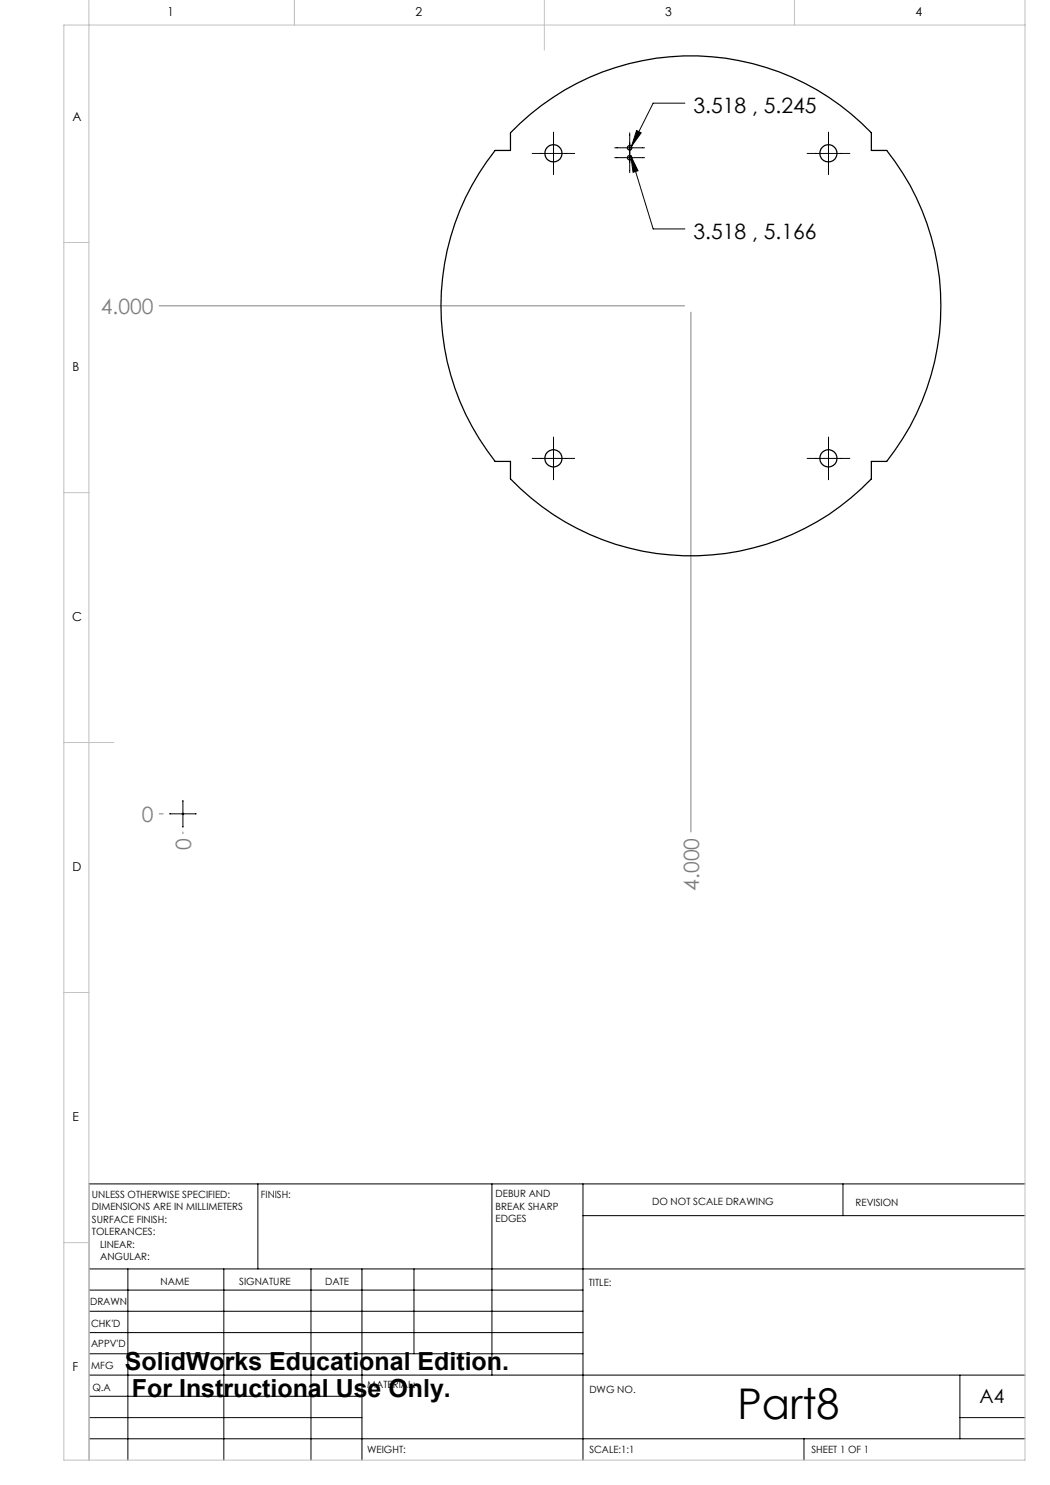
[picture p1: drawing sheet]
<svg xmlns="http://www.w3.org/2000/svg" width="210mm" height="297mm" viewBox="0 0 210 297" stroke-linecap="round" stroke-linejoin="round" font-family="sans-serif">
<g fill="none" stroke="#000" stroke-width=".2">
<path d="M106.4 30.7h8.5M110.7 26.4v8.5M122.9 31.5h6M122.9 29.6h6M125.9 26.6v7.9M126.2 31.1l4.4 14.7h6.4M126.2 31.1l1.4 3-1 .4zM127.3 26.1l.9 .5-1.9 2.7zM137 20.6h-6.4l-4.3 8.7M161.4 30.7h8.6M165.7 26.4v8.5M106.4 91.7h8.5"/>
<path d="M110.7 87.4v8.6M161.4 91.7h8.6M165.7 87.4v8.6M33.9 162.8h5.4M36.6 160.1v5.3M51.6 236.8v17M98.4 236.8v38.2M116.6 236.8v55.2M168.6 236.8v6.3M205 236.8h-187.2v55.2M17.8 253.8h187.2M17.8 258h98.8"/>
<path d="M25.6 253.8v38.2M44.8 253.8v38.2M62.2 253.8v38.2M72.4 253.8v38.2M82.8 253.8v17M116.6 243.1h88.4M17.8 270.8h98.8M17.8 266.5h98.8M17.8 262.3h98.8M17.8 279.3h54.6M17.8 275h187.2M192 275v12.8"/>
<path d="M17.8 287.8h187.2M17.8 283.5h54.6M160.8 287.8v4.2M192 283.5h13"/>
</g>
<path d="M31.9 61.2h105M138.2 62.4v104M31.9 162.8h.7M36.6 166.4v.3" fill="none" stroke="#808080" stroke-width=".2"/>
<path d="M17.8 0v292M58.9 0v5M108.9 0v10M158.9 0v5M205 0v292h-192.2v-287h192.2M12.8 48.5h5M12.8 98.5h5M12.8 148.5h10M12.8 198.5h5M12.8 248.5h5" fill="none" stroke="#c0c0c0" stroke-width=".2"/>
<path d="M127.3 26.1l.9 .5-1.9 2.7zM126.2 31.1l1.4 3-1 .4z" fill="#000"/>
<g fill="none" stroke="#000" stroke-width=".25">
<path d="M102.1 26.6a50 50 0 0 1 72.2 0v3.5h3a50.1 50.1 0 0 1 0 62.2h-3v3.5a50 50 0 0 1-72.2 0v-3.5h-3.1a50.1 50.1 0 0 1 0-62.2h3.1z"/>
<circle cx="110.7" cy="30.7" r="1.72"/>
<circle cx="125.9" cy="31.6" r=".44"/>
<circle cx="125.9" cy="29.5" r=".43"/>
<circle cx="165.7" cy="30.7" r="1.72"/>
<circle cx="110.7" cy="91.7" r="1.74"/>
<circle cx="165.7" cy="91.7" r="1.74"/>
<circle cx="36.6" cy="162.8" r=".13"/>
</g>
<text font-size="8.5" x="147.5" y="283.7">Part8</text>
<g font-size="5">
<text x="25" y="273.9">SolidWorks Educational Edition.</text>
<text x="26.4" y="279.4">For Instructional Use Only.</text>
</g>
<g font-size="4.2">
<text x="138.7" y="22.7">3.518 , 5.245</text>
<text x="138.7" y="47.9">3.518 , 5.166</text>
</g>
<g font-size="4.2" fill="#808080">
<text x="20.2" y="62.8">4.000</text>
<text x="28.4" y="164.4">0</text>
<text x="38.2" y="169.9" transform="rotate(-90 38.2 169.9)">0</text>
<text x="139.8" y="178.1" transform="rotate(-90 139.8 178.1)">4.000</text>
</g>
<text font-size="3.9" x="195.9" y="280.6">A4</text>
<g font-size="2.5">
<text x="33.5" y="3.2">1</text>
<text x="83.1" y="3.2">2</text>
<text x="133.1" y="3.2">3</text>
<text x="183.1" y="3.2">4</text>
<text x="14.5" y="24.2">A</text>
<text x="14.5" y="74.2">B</text>
<text x="14.5" y="124.2">C</text>
<text x="14.5" y="174.2">D</text>
<text x="14.5" y="224.2">E</text>
<text x="14.5" y="274.2">F</text>
</g>
<g font-size="2">
<text x="18.4" y="239.6">UNLESS OTHERWISE SPECIFIED:</text>
<text x="52.2" y="239.6">FINISH:</text>
<text x="99.1" y="239.5">DEBUR AND</text>
<text x="18.4" y="242.1">DIMENSIONS ARE IN MILLIMETERS</text>
<text x="18.4" y="244.6">SURFACE FINISH:</text>
<text x="99.1" y="242">BREAK SHARP</text>
<text x="99.1" y="244.5">EDGES</text>
<text x="130.4" y="241">DO NOT SCALE DRAWING</text>
<text x="171.1" y="241.2">REVISION</text>
<text x="18.4" y="247.1">TOLERANCES:</text>
<text x="20" y="249.6">LINEAR:</text>
<text x="20" y="252.1">ANGULAR:</text>
<text x="32.1" y="257">NAME</text>
<text x="47.8" y="256.9">SIGNATURE</text>
<text x="65" y="256.9">DATE</text>
<text x="117.8" y="257.2">TITLE:</text>
<text x="18" y="261.1">DRAWN</text>
<text x="18.2" y="269.4">APPV'D</text>
<text x="18.2" y="265.3">CHK'D</text>
<text x="18.3" y="273.8">MFG</text>
<text x="18.5" y="278.1">Q.A</text>
<text x="73.4" y="277.5">MATERIAL:</text>
<text x="117.9" y="278.6">DWG NO.</text>
<text x="73.4" y="290.5">WEIGHT:</text>
<text x="117.9" y="290.6">SCALE:1:1</text>
<text x="162.3" y="290.6">SHEET 1 OF 1</text>
</g>
</svg>
